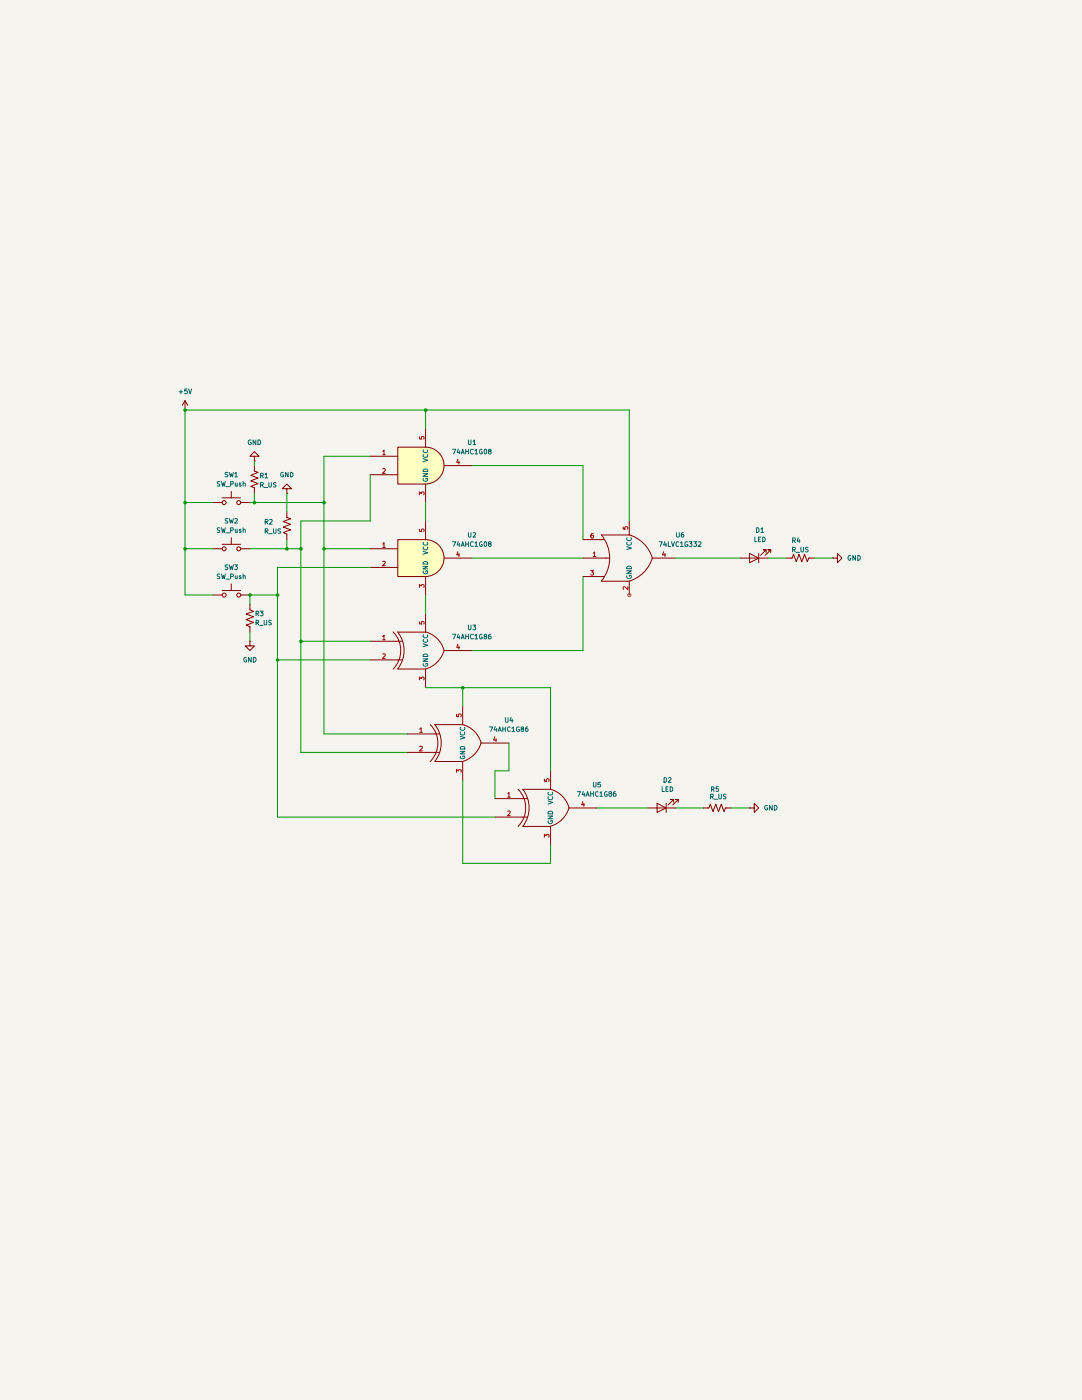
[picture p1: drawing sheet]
(kicad_sch
 (version 20231120)
 (generator "eeschema")
 (generator_version "8.0")
 (paper "A4")
 (lib_symbols
  (symbol "74xGxx:74AHC1G08" (exclude_from_sim no) (in_bom yes) (on_board yes)
   (property "Reference" "U" (at -2.54 3.81 0) (effects (font (size 1.27 1.27))))
   (property "Value" "74AHC1G08" (at 0 -3.81 0) (effects (font (size 1.27 1.27))))
   (property "Footprint" "" (at 0 0 0) (effects (font (size 1.27 1.27)) (hide yes)))
   (property "Datasheet" "http://www.ti.com/lit/sg/scyt129e/scyt129e.pdf" (at 0 0 0) (effects (font (size 1.27 1.27)) (hide yes)))
   (property "Description" "Single AND Gate, Low-Voltage CMOS" (at 0 0 0) (effects (font (size 1.27 1.27)) (hide yes)))
   (symbol "74AHC1G08_0_1"
    (arc (start 0 -5.08) (mid 5.0579 0) (end 0 5.08) (stroke (width 0.254) (type default)) (fill (type background)))
    (polyline (pts (xy 0 -5.08) (xy -7.62 -5.08) (xy -7.62 5.08) (xy 0 5.08)) (stroke (width 0.254) (type default)) (fill (type background))))
   (symbol "74AHC1G08_1_1"
    (pin input line (at -15.24 2.54 0) (length 7.62) (name "~" (effects (font (size 1.27 1.27)))) (number "1" (effects (font (size 1.27 1.27)))))
    (pin input line (at -15.24 -2.54 0) (length 7.62) (name "~" (effects (font (size 1.27 1.27)))) (number "2" (effects (font (size 1.27 1.27)))))
    (pin power_in line (at 0 -10.16 90) (length 5.08) (name "GND" (effects (font (size 1.27 1.27)))) (number "3" (effects (font (size 1.27 1.27)))))
    (pin output line (at 12.7 0 180) (length 7.62) (name "~" (effects (font (size 1.27 1.27)))) (number "4" (effects (font (size 1.27 1.27)))))
    (pin power_in line (at 0 10.16 270) (length 5.08) (name "VCC" (effects (font (size 1.27 1.27)))) (number "5" (effects (font (size 1.27 1.27)))))))
  (symbol "74xGxx:74AHC1G86" (exclude_from_sim no) (in_bom yes) (on_board yes)
   (property "Reference" "U" (at -2.54 3.81 0) (effects (font (size 1.27 1.27))))
   (property "Value" "74AHC1G86" (at 0 -3.81 0) (effects (font (size 1.27 1.27))))
   (property "Footprint" "" (at 0 0 0) (effects (font (size 1.27 1.27)) (hide yes)))
   (property "Datasheet" "http://www.ti.com/lit/sg/scyt129e/scyt129e.pdf" (at 0 0 0) (effects (font (size 1.27 1.27)) (hide yes)))
   (property "Description" "Single XOR Gate, Low-Voltage CMOS" (at 0 0 0) (effects (font (size 1.27 1.27)) (hide yes)))
   (symbol "74AHC1G86_0_1"
    (arc (start -8.89 -5.08) (mid -6.7858 0) (end -8.89 5.08) (stroke (width 0.254) (type default)) (fill (type none)))
    (arc (start -7.62 -5.08) (mid -5.838 0) (end -7.62 5.08) (stroke (width 0.254) (type default)) (fill (type none)))
    (arc (start 0 -5.08) (mid 3.1986 -3.2054) (end 5.08 0) (stroke (width 0.254) (type default)) (fill (type none)))
    (polyline (pts (xy -7.62 -2.54) (xy -6.35 -2.54)) (stroke (width 0.254) (type default)) (fill (type background)))
    (polyline (pts (xy -7.62 2.54) (xy -6.35 2.54)) (stroke (width 0.254) (type default)) (fill (type background)))
    (polyline (pts (xy 0 -5.08) (xy -7.62 -5.08)) (stroke (width 0.254) (type default)) (fill (type background)))
    (polyline (pts (xy 0 5.08) (xy -7.62 5.08)) (stroke (width 0.254) (type default)) (fill (type background)))
    (arc (start 5.08 0) (mid 3.2238 3.2304) (end 0 5.08) (stroke (width 0.254) (type default)) (fill (type none))))
   (symbol "74AHC1G86_1_1"
    (pin input line (at -15.24 2.54 0) (length 7.62) (name "~" (effects (font (size 1.27 1.27)))) (number "1" (effects (font (size 1.27 1.27)))))
    (pin input line (at -15.24 -2.54 0) (length 7.62) (name "~" (effects (font (size 1.27 1.27)))) (number "2" (effects (font (size 1.27 1.27)))))
    (pin power_in line (at 0 -10.16 90) (length 5.08) (name "GND" (effects (font (size 1.27 1.27)))) (number "3" (effects (font (size 1.27 1.27)))))
    (pin output line (at 12.7 0 180) (length 7.62) (name "~" (effects (font (size 1.27 1.27)))) (number "4" (effects (font (size 1.27 1.27)))))
    (pin power_in line (at 0 10.16 270) (length 5.08) (name "VCC" (effects (font (size 1.27 1.27)))) (number "5" (effects (font (size 1.27 1.27)))))))
  (symbol "74xGxx:74LVC1G332" (exclude_from_sim no) (in_bom yes) (on_board yes)
   (property "Reference" "U" (at -7.112 7.366 0) (effects (font (size 1.27 1.27))))
   (property "Value" "74LVC1G332" (at 6.096 -7.62 0) (effects (font (size 1.27 1.27))))
   (property "Footprint" "" (at 0 0 0) (effects (font (size 1.27 1.27)) (hide yes)))
   (property "Datasheet" "http://www.ti.com/lit/sg/scyt129e/scyt129e.pdf" (at 0 0 0) (effects (font (size 1.27 1.27)) (hide yes)))
   (property "Description" "Single OR 3-Input Gate, Low-Voltage CMOS" (at 0 0 0) (effects (font (size 1.27 1.27)) (hide yes)))
   (symbol "74LVC1G332_0_1"
    (arc (start -7.62 -6.35) (mid -5.321 0) (end -7.62 6.35) (stroke (width 0.254) (type default)) (fill (type none)))
    (arc (start 0 -6.35) (mid 3.9978 -3.9978) (end 6.35 0) (stroke (width 0.254) (type default)) (fill (type none)))
    (polyline (pts (xy -7.62 -5.08) (xy -6.858 -5.08)) (stroke (width 0) (type default)) (fill (type none)))
    (polyline (pts (xy -7.62 5.08) (xy -6.858 5.08)) (stroke (width 0) (type default)) (fill (type none)))
    (polyline (pts (xy -6.35 0) (xy -5.334 0)) (stroke (width 0) (type default)) (fill (type none)))
    (polyline (pts (xy 0 -6.35) (xy -7.62 -6.35)) (stroke (width 0.254) (type default)) (fill (type background)))
    (polyline (pts (xy 0 6.35) (xy -7.62 6.35)) (stroke (width 0.254) (type default)) (fill (type background)))
    (arc (start 6.35 0) (mid 3.9978 3.9978) (end 0 6.35) (stroke (width 0.254) (type default)) (fill (type none))))
   (symbol "74LVC1G332_1_1"
    (pin input line (at -12.7 0 0) (length 6.35) (name "~" (effects (font (size 1.27 1.27)))) (number "1" (effects (font (size 1.27 1.27)))))
    (pin power_in line (at 0 -10.16 90) (length 3.81) (name "GND" (effects (font (size 1.27 1.27)))) (number "2" (effects (font (size 1.27 1.27)))))
    (pin input line (at -12.7 -5.08 0) (length 5.08) (name "~" (effects (font (size 1.27 1.27)))) (number "3" (effects (font (size 1.27 1.27)))))
    (pin output line (at 12.7 0 180) (length 6.35) (name "~" (effects (font (size 1.27 1.27)))) (number "4" (effects (font (size 1.27 1.27)))))
    (pin power_in line (at 0 10.16 270) (length 3.81) (name "VCC" (effects (font (size 1.27 1.27)))) (number "5" (effects (font (size 1.27 1.27)))))
    (pin input line (at -12.7 5.08 0) (length 5.08) (name "~" (effects (font (size 1.27 1.27)))) (number "6" (effects (font (size 1.27 1.27)))))))
  (symbol "Device:LED"
   (pin_numbers hide)
   (pin_names
    (offset 1.016) hide) (exclude_from_sim no) (in_bom yes) (on_board yes)
   (property "Reference" "D" (at 0 2.54 0) (effects (font (size 1.27 1.27))))
   (property "Value" "LED" (at 0 -2.54 0) (effects (font (size 1.27 1.27))))
   (property "Footprint" "" (at 0 0 0) (effects (font (size 1.27 1.27)) (hide yes)))
   (property "Datasheet" "~" (at 0 0 0) (effects (font (size 1.27 1.27)) (hide yes)))
   (property "Description" "Light emitting diode" (at 0 0 0) (effects (font (size 1.27 1.27)) (hide yes)))
   (symbol "LED_0_1"
    (polyline (pts (xy -1.27 -1.27) (xy -1.27 1.27)) (stroke (width 0.254) (type default)) (fill (type none)))
    (polyline (pts (xy -1.27 0) (xy 1.27 0)) (stroke (width 0) (type default)) (fill (type none)))
    (polyline (pts (xy 1.27 -1.27) (xy 1.27 1.27) (xy -1.27 0) (xy 1.27 -1.27)) (stroke (width 0.254) (type default)) (fill (type none)))
    (polyline (pts (xy -3.048 -0.762) (xy -4.572 -2.286) (xy -3.81 -2.286) (xy -4.572 -2.286) (xy -4.572 -1.524)) (stroke (width 0) (type default)) (fill (type none)))
    (polyline (pts (xy -1.778 -0.762) (xy -3.302 -2.286) (xy -2.54 -2.286) (xy -3.302 -2.286) (xy -3.302 -1.524)) (stroke (width 0) (type default)) (fill (type none))))
   (symbol "LED_1_1"
    (pin passive line (at -3.81 0 0) (length 2.54) (name "K" (effects (font (size 1.27 1.27)))) (number "1" (effects (font (size 1.27 1.27)))))
    (pin passive line (at 3.81 0 180) (length 2.54) (name "A" (effects (font (size 1.27 1.27)))) (number "2" (effects (font (size 1.27 1.27)))))))
  (symbol "Device:R_US"
   (pin_numbers hide)
   (pin_names
    (offset 0)) (exclude_from_sim no) (in_bom yes) (on_board yes)
   (property "Reference" "R" (at 2.54 0 90) (effects (font (size 1.27 1.27))))
   (property "Value" "R_US" (at -2.54 0 90) (effects (font (size 1.27 1.27))))
   (property "Footprint" "" (at 1.016 -0.254 90) (effects (font (size 1.27 1.27)) (hide yes)))
   (property "Datasheet" "~" (at 0 0 0) (effects (font (size 1.27 1.27)) (hide yes)))
   (property "Description" "Resistor, US symbol" (at 0 0 0) (effects (font (size 1.27 1.27)) (hide yes)))
   (symbol "R_US_0_1"
    (polyline (pts (xy 0 -2.286) (xy 0 -2.54)) (stroke (width 0) (type default)) (fill (type none)))
    (polyline (pts (xy 0 2.286) (xy 0 2.54)) (stroke (width 0) (type default)) (fill (type none)))
    (polyline (pts (xy 0 -0.762) (xy 1.016 -1.143) (xy 0 -1.524) (xy -1.016 -1.905) (xy 0 -2.286)) (stroke (width 0) (type default)) (fill (type none)))
    (polyline (pts (xy 0 0.762) (xy 1.016 0.381) (xy 0 0) (xy -1.016 -0.381) (xy 0 -0.762)) (stroke (width 0) (type default)) (fill (type none)))
    (polyline (pts (xy 0 2.286) (xy 1.016 1.905) (xy 0 1.524) (xy -1.016 1.143) (xy 0 0.762)) (stroke (width 0) (type default)) (fill (type none))))
   (symbol "R_US_1_1"
    (pin passive line (at 0 3.81 270) (length 1.27) (name "~" (effects (font (size 1.27 1.27)))) (number "1" (effects (font (size 1.27 1.27)))))
    (pin passive line (at 0 -3.81 90) (length 1.27) (name "~" (effects (font (size 1.27 1.27)))) (number "2" (effects (font (size 1.27 1.27)))))))
  (symbol "Switch:SW_Push"
   (pin_numbers hide)
   (pin_names
    (offset 1.016) hide) (exclude_from_sim no) (in_bom yes) (on_board yes)
   (property "Reference" "SW" (at 1.27 2.54 0) (effects (font (size 1.27 1.27)) (justify left)))
   (property "Value" "SW_Push" (at 0 -1.524 0) (effects (font (size 1.27 1.27))))
   (property "Footprint" "" (at 0 5.08 0) (effects (font (size 1.27 1.27)) (hide yes)))
   (property "Datasheet" "~" (at 0 5.08 0) (effects (font (size 1.27 1.27)) (hide yes)))
   (property "Description" "Push button switch, generic, two pins" (at 0 0 0) (effects (font (size 1.27 1.27)) (hide yes)))
   (symbol "SW_Push_0_1"
    (circle (center -2.032 0) (radius 0.508) (stroke (width 0) (type default)) (fill (type none)))
    (polyline (pts (xy 0 1.27) (xy 0 3.048)) (stroke (width 0) (type default)) (fill (type none)))
    (polyline (pts (xy 2.54 1.27) (xy -2.54 1.27)) (stroke (width 0) (type default)) (fill (type none)))
    (circle (center 2.032 0) (radius 0.508) (stroke (width 0) (type default)) (fill (type none)))
    (pin passive line (at -5.08 0 0) (length 2.54) (name "1" (effects (font (size 1.27 1.27)))) (number "1" (effects (font (size 1.27 1.27)))))
    (pin passive line (at 5.08 0 180) (length 2.54) (name "2" (effects (font (size 1.27 1.27)))) (number "2" (effects (font (size 1.27 1.27)))))))
  (symbol "power:+5V"
   (power)
   (pin_numbers hide)
   (pin_names
    (offset 0) hide) (exclude_from_sim no) (in_bom yes) (on_board yes)
   (property "Reference" "#PWR" (at 0 -3.81 0) (effects (font (size 1.27 1.27)) (hide yes)))
   (property "Value" "+5V" (at 0 3.556 0) (effects (font (size 1.27 1.27))))
   (property "Footprint" "" (at 0 0 0) (effects (font (size 1.27 1.27)) (hide yes)))
   (property "Datasheet" "" (at 0 0 0) (effects (font (size 1.27 1.27)) (hide yes)))
   (property "Description" "Power symbol creates a global label with name \"+5V\"" (at 0 0 0) (effects (font (size 1.27 1.27)) (hide yes)))
   (symbol "+5V_0_1"
    (polyline (pts (xy -0.762 1.27) (xy 0 2.54)) (stroke (width 0) (type default)) (fill (type none)))
    (polyline (pts (xy 0 0) (xy 0 2.54)) (stroke (width 0) (type default)) (fill (type none)))
    (polyline (pts (xy 0 2.54) (xy 0.762 1.27)) (stroke (width 0) (type default)) (fill (type none))))
   (symbol "+5V_1_1"
    (pin power_in line (at 0 0 90) (length 0) (name "~" (effects (font (size 1.27 1.27)))) (number "1" (effects (font (size 1.27 1.27)))))))
  (symbol "power:GND"
   (power)
   (pin_numbers hide)
   (pin_names
    (offset 0) hide) (exclude_from_sim no) (in_bom yes) (on_board yes)
   (property "Reference" "#PWR" (at 0 -6.35 0) (effects (font (size 1.27 1.27)) (hide yes)))
   (property "Value" "GND" (at 0 -3.81 0) (effects (font (size 1.27 1.27))))
   (property "Footprint" "" (at 0 0 0) (effects (font (size 1.27 1.27)) (hide yes)))
   (property "Datasheet" "" (at 0 0 0) (effects (font (size 1.27 1.27)) (hide yes)))
   (property "Description" "Power symbol creates a global label with name \"GND\" , ground" (at 0 0 0) (effects (font (size 1.27 1.27)) (hide yes)))
   (symbol "GND_0_1"
    (polyline (pts (xy 0 0) (xy 0 -1.27) (xy 1.27 -1.27) (xy 0 -2.54) (xy -1.27 -1.27) (xy 0 -1.27)) (stroke (width 0) (type default)) (fill (type none))))
   (symbol "GND_1_1"
    (pin power_in line (at 0 0 270) (length 0) (name "~" (effects (font (size 1.27 1.27)))) (number "1" (effects (font (size 1.27 1.27))))))))
 (junction
  (at 116.84 25.4)
  (diameter 0)
  (color 0 0 0 0))
 (junction
  (at 88.9 50.8)
  (diameter 0)
  (color 0 0 0 0))
 (junction
  (at 50.8 50.8)
  (diameter 0)
  (color 0 0 0 0))
 (junction
  (at 127 101.6)
  (diameter 0)
  (color 0 0 0 0))
 (junction
  (at 78.74 63.5)
  (diameter 0)
  (color 0 0 0 0))
 (junction
  (at 76.2 93.98)
  (diameter 0)
  (color 0 0 0 0))
 (junction
  (at 82.55 63.5)
  (diameter 0)
  (color 0 0 0 0))
 (junction
  (at 50.8 63.5)
  (diameter 0)
  (color 0 0 0 0))
 (junction
  (at 69.85 50.8)
  (diameter 0)
  (color 0 0 0 0))
 (junction
  (at 76.2 76.2)
  (diameter 0)
  (color 0 0 0 0))
 (junction
  (at 88.9 63.5)
  (diameter 0)
  (color 0 0 0 0))
 (junction
  (at 50.8 25.4)
  (diameter 0)
  (color 0 0 0 0))
 (junction
  (at 82.55 88.9)
  (diameter 0)
  (color 0 0 0 0))
 (junction
  (at 68.58 76.2)
  (diameter 0)
  (color 0 0 0 0))
 (wire
  (pts (xy 135.89 124.46) (xy 135.89 132.08))
  (stroke (width 0) (type default)))
 (wire
  (pts (xy 151.13 101.6) (xy 127 101.6))
  (stroke (width 0) (type default)))
 (wire
  (pts (xy 82.55 55.88) (xy 101.6 55.88))
  (stroke (width 0) (type default)))
 (wire
  (pts (xy 151.13 124.46) (xy 151.13 101.6))
  (stroke (width 0) (type default)))
 (wire
  (pts (xy 69.85 48.26) (xy 69.85 50.8))
  (stroke (width 0) (type default)))
 (wire
  (pts (xy 116.84 30.48) (xy 116.84 25.4))
  (stroke (width 0) (type default)))
 (wire
  (pts (xy 58.42 76.2) (xy 50.8 76.2))
  (stroke (width 0) (type default)))
 (wire
  (pts (xy 101.6 38.1) (xy 88.9 38.1))
  (stroke (width 0) (type default)))
 (wire
  (pts (xy 82.55 55.88) (xy 82.55 63.5))
  (stroke (width 0) (type default)))
 (wire
  (pts (xy 50.8 50.8) (xy 50.8 63.5))
  (stroke (width 0) (type default)))
 (wire
  (pts (xy 88.9 63.5) (xy 101.6 63.5))
  (stroke (width 0) (type default)))
 (wire
  (pts (xy 163.83 134.62) (xy 177.8 134.62))
  (stroke (width 0) (type default)))
 (wire
  (pts (xy 127 149.86) (xy 127 127))
  (stroke (width 0) (type default)))
 (wire
  (pts (xy 160.02 40.64) (xy 160.02 60.96))
  (stroke (width 0) (type default)))
 (wire
  (pts (xy 116.84 25.4) (xy 172.72 25.4))
  (stroke (width 0) (type default)))
 (wire
  (pts (xy 111.76 114.3) (xy 88.9 114.3))
  (stroke (width 0) (type default)))
 (wire
  (pts (xy 50.8 63.5) (xy 58.42 63.5))
  (stroke (width 0) (type default)))
 (wire
  (pts (xy 116.84 101.6) (xy 127 101.6))
  (stroke (width 0) (type default)))
 (wire
  (pts (xy 82.55 119.38) (xy 82.55 88.9))
  (stroke (width 0) (type default)))
 (wire
  (pts (xy 135.89 137.16) (xy 76.2 137.16))
  (stroke (width 0) (type default)))
 (wire
  (pts (xy 69.85 39.37) (xy 69.85 40.64))
  (stroke (width 0) (type default)))
 (wire
  (pts (xy 200.66 134.62) (xy 205.74 134.62))
  (stroke (width 0) (type default)))
 (wire
  (pts (xy 76.2 137.16) (xy 76.2 93.98))
  (stroke (width 0) (type default)))
 (wire
  (pts (xy 101.6 43.18) (xy 101.6 55.88))
  (stroke (width 0) (type default)))
 (wire
  (pts (xy 50.8 76.2) (xy 50.8 63.5))
  (stroke (width 0) (type default)))
 (wire
  (pts (xy 111.76 119.38) (xy 82.55 119.38))
  (stroke (width 0) (type default)))
 (wire
  (pts (xy 50.8 25.4) (xy 116.84 25.4))
  (stroke (width 0) (type default)))
 (wire
  (pts (xy 68.58 50.8) (xy 69.85 50.8))
  (stroke (width 0) (type default)))
 (wire
  (pts (xy 151.13 144.78) (xy 151.13 149.86))
  (stroke (width 0) (type default)))
 (wire
  (pts (xy 139.7 116.84) (xy 139.7 124.46))
  (stroke (width 0) (type default)))
 (wire
  (pts (xy 127 101.6) (xy 127 106.68))
  (stroke (width 0) (type default)))
 (wire
  (pts (xy 78.74 60.96) (xy 78.74 63.5))
  (stroke (width 0) (type default)))
 (wire
  (pts (xy 68.58 63.5) (xy 78.74 63.5))
  (stroke (width 0) (type default)))
 (wire
  (pts (xy 116.84 76.2) (xy 116.84 81.28))
  (stroke (width 0) (type default)))
 (wire
  (pts (xy 69.85 50.8) (xy 88.9 50.8))
  (stroke (width 0) (type default)))
 (wire
  (pts (xy 68.58 88.9) (xy 68.58 86.36))
  (stroke (width 0) (type default)))
 (wire
  (pts (xy 88.9 38.1) (xy 88.9 50.8))
  (stroke (width 0) (type default)))
 (wire
  (pts (xy 78.74 63.5) (xy 82.55 63.5))
  (stroke (width 0) (type default)))
 (wire
  (pts (xy 50.8 25.4) (xy 50.8 50.8))
  (stroke (width 0) (type default)))
 (wire
  (pts (xy 172.72 55.88) (xy 172.72 25.4))
  (stroke (width 0) (type default)))
 (wire
  (pts (xy 129.54 66.04) (xy 160.02 66.04))
  (stroke (width 0) (type default)))
 (wire
  (pts (xy 129.54 91.44) (xy 160.02 91.44))
  (stroke (width 0) (type default)))
 (wire
  (pts (xy 101.6 93.98) (xy 76.2 93.98))
  (stroke (width 0) (type default)))
 (wire
  (pts (xy 116.84 50.8) (xy 116.84 55.88))
  (stroke (width 0) (type default)))
 (wire
  (pts (xy 88.9 114.3) (xy 88.9 63.5))
  (stroke (width 0) (type default)))
 (wire
  (pts (xy 160.02 91.44) (xy 160.02 71.12))
  (stroke (width 0) (type default)))
 (wire
  (pts (xy 151.13 149.86) (xy 127 149.86))
  (stroke (width 0) (type default)))
 (wire
  (pts (xy 139.7 124.46) (xy 135.89 124.46))
  (stroke (width 0) (type default)))
 (wire
  (pts (xy 76.2 68.58) (xy 76.2 76.2))
  (stroke (width 0) (type default)))
 (wire
  (pts (xy 129.54 40.64) (xy 160.02 40.64))
  (stroke (width 0) (type default)))
 (wire
  (pts (xy 68.58 76.2) (xy 76.2 76.2))
  (stroke (width 0) (type default)))
 (wire
  (pts (xy 50.8 50.8) (xy 58.42 50.8))
  (stroke (width 0) (type default)))
 (wire
  (pts (xy 185.42 66.04) (xy 203.2 66.04))
  (stroke (width 0) (type default)))
 (wire
  (pts (xy 88.9 63.5) (xy 88.9 50.8))
  (stroke (width 0) (type default)))
 (wire
  (pts (xy 101.6 68.58) (xy 76.2 68.58))
  (stroke (width 0) (type default)))
 (wire
  (pts (xy 210.82 66.04) (xy 215.9 66.04))
  (stroke (width 0) (type default)))
 (wire
  (pts (xy 185.42 134.62) (xy 193.04 134.62))
  (stroke (width 0) (type default)))
 (wire
  (pts (xy 78.74 48.26) (xy 78.74 53.34))
  (stroke (width 0) (type default)))
 (wire
  (pts (xy 223.52 66.04) (xy 228.6 66.04))
  (stroke (width 0) (type default)))
 (wire
  (pts (xy 76.2 93.98) (xy 76.2 76.2))
  (stroke (width 0) (type default)))
 (wire
  (pts (xy 82.55 88.9) (xy 82.55 63.5))
  (stroke (width 0) (type default)))
 (wire
  (pts (xy 82.55 88.9) (xy 101.6 88.9))
  (stroke (width 0) (type default)))
 (wire
  (pts (xy 68.58 76.2) (xy 68.58 78.74))
  (stroke (width 0) (type default)))
 (symbol
  (lib_id "power:GND")
  (at 78.74 48.26 180)
  (unit 1)
  (exclude_from_sim no)
  (in_bom yes)
  (on_board yes)
  (dnp no)
  (fields_autoplaced yes)
  (property "Reference" "#PWR03" (at 78.74 41.91 0) (effects (font (size 1.27 1.27)) (hide yes)))
  (property "Value" "GND" (at 78.74 43.18 0) (effects (font (size 1.27 1.27))))
  (property "Footprint" "" (at 78.74 48.26 0) (effects (font (size 1.27 1.27)) (hide yes)))
  (property "Datasheet" "" (at 78.74 48.26 0) (effects (font (size 1.27 1.27)) (hide yes)))
  (property "Description" "Power symbol creates a global label with name \"GND\" , ground" (at 78.74 48.26 0) (effects (font (size 1.27 1.27)) (hide yes)))
  (pin "1"))
 (symbol
  (lib_id "Switch:SW_Push")
  (at 63.5 76.2 0)
  (unit 1)
  (exclude_from_sim no)
  (in_bom yes)
  (on_board yes)
  (dnp no)
  (fields_autoplaced yes)
  (property "Reference" "SW3" (at 63.5 68.58 0) (effects (font (size 1.27 1.27))))
  (property "Value" "SW_Push" (at 63.5 71.12 0) (effects (font (size 1.27 1.27))))
  (property "Footprint" "" (at 63.5 71.12 0) (effects (font (size 1.27 1.27)) (hide yes)))
  (property "Datasheet" "~" (at 63.5 71.12 0) (effects (font (size 1.27 1.27)) (hide yes)))
  (property "Description" "Push button switch, generic, two pins" (at 63.5 76.2 0) (effects (font (size 1.27 1.27)) (hide yes)))
  (pin "1")
  (pin "2"))
 (symbol
  (lib_id "Device:R_US")
  (at 78.74 57.15 0)
  (unit 1)
  (exclude_from_sim no)
  (in_bom yes)
  (on_board yes)
  (dnp no)
  (property "Reference" "R2" (at 72.39 56.134 0) (effects (font (size 1.27 1.27)) (justify left)))
  (property "Value" "R_US" (at 72.39 58.674 0) (effects (font (size 1.27 1.27)) (justify left)))
  (property "Footprint" "" (at 79.756 57.404 90) (effects (font (size 1.27 1.27)) (hide yes)))
  (property "Datasheet" "~" (at 78.74 57.15 0) (effects (font (size 1.27 1.27)) (hide yes)))
  (property "Description" "Resistor, US symbol" (at 78.74 57.15 0) (effects (font (size 1.27 1.27)) (hide yes)))
  (pin "2")
  (pin "1"))
 (symbol
  (lib_id "Device:LED")
  (at 207.01 66.04 180)
  (unit 1)
  (exclude_from_sim no)
  (in_bom yes)
  (on_board yes)
  (dnp no)
  (fields_autoplaced yes)
  (property "Reference" "D1" (at 208.5975 58.42 0) (effects (font (size 1.27 1.27))))
  (property "Value" "LED" (at 208.5975 60.96 0) (effects (font (size 1.27 1.27))))
  (property "Footprint" "" (at 207.01 66.04 0) (effects (font (size 1.27 1.27)) (hide yes)))
  (property "Datasheet" "~" (at 207.01 66.04 0) (effects (font (size 1.27 1.27)) (hide yes)))
  (property "Description" "Light emitting diode" (at 207.01 66.04 0) (effects (font (size 1.27 1.27)) (hide yes)))
  (pin "1")
  (pin "2"))
 (symbol
  (lib_id "power:GND")
  (at 205.74 134.62 90)
  (unit 1)
  (exclude_from_sim no)
  (in_bom yes)
  (on_board yes)
  (dnp no)
  (fields_autoplaced yes)
  (property "Reference" "#PWR06" (at 212.09 134.62 0) (effects (font (size 1.27 1.27)) (hide yes)))
  (property "Value" "GND" (at 209.55 134.6199 90) (effects (font (size 1.27 1.27)) (justify right)))
  (property "Footprint" "" (at 205.74 134.62 0) (effects (font (size 1.27 1.27)) (hide yes)))
  (property "Datasheet" "" (at 205.74 134.62 0) (effects (font (size 1.27 1.27)) (hide yes)))
  (property "Description" "Power symbol creates a global label with name \"GND\" , ground" (at 205.74 134.62 0) (effects (font (size 1.27 1.27)) (hide yes)))
  (pin "1"))
 (symbol
  (lib_id "74xGxx:74AHC1G08")
  (at 116.84 66.04 0)
  (unit 1)
  (exclude_from_sim no)
  (in_bom yes)
  (on_board yes)
  (dnp no)
  (fields_autoplaced yes)
  (property "Reference" "U2" (at 129.54 59.7214 0) (effects (font (size 1.27 1.27))))
  (property "Value" "74AHC1G08" (at 129.54 62.2614 0) (effects (font (size 1.27 1.27))))
  (property "Footprint" "" (at 116.84 66.04 0) (effects (font (size 1.27 1.27)) (hide yes)))
  (property "Datasheet" "http://www.ti.com/lit/sg/scyt129e/scyt129e.pdf" (at 116.84 66.04 0) (effects (font (size 1.27 1.27)) (hide yes)))
  (property "Description" "Single AND Gate, Low-Voltage CMOS" (at 116.84 66.04 0) (effects (font (size 1.27 1.27)) (hide yes)))
  (pin "2")
  (pin "5")
  (pin "4")
  (pin "1")
  (pin "3"))
 (symbol
  (lib_id "74xGxx:74AHC1G08")
  (at 116.84 40.64 0)
  (unit 1)
  (exclude_from_sim no)
  (in_bom yes)
  (on_board yes)
  (dnp no)
  (fields_autoplaced yes)
  (property "Reference" "U1" (at 129.54 34.3214 0) (effects (font (size 1.27 1.27))))
  (property "Value" "74AHC1G08" (at 129.54 36.8614 0) (effects (font (size 1.27 1.27))))
  (property "Footprint" "" (at 116.84 40.64 0) (effects (font (size 1.27 1.27)) (hide yes)))
  (property "Datasheet" "http://www.ti.com/lit/sg/scyt129e/scyt129e.pdf" (at 116.84 40.64 0) (effects (font (size 1.27 1.27)) (hide yes)))
  (property "Description" "Single AND Gate, Low-Voltage CMOS" (at 116.84 40.64 0) (effects (font (size 1.27 1.27)) (hide yes)))
  (pin "2")
  (pin "5")
  (pin "4")
  (pin "1")
  (pin "3"))
 (symbol
  (lib_id "74xGxx:74AHC1G86")
  (at 116.84 91.44 0)
  (unit 1)
  (exclude_from_sim no)
  (in_bom yes)
  (on_board yes)
  (dnp no)
  (fields_autoplaced yes)
  (property "Reference" "U3" (at 129.54 85.1214 0) (effects (font (size 1.27 1.27))))
  (property "Value" "74AHC1G86" (at 129.54 87.6614 0) (effects (font (size 1.27 1.27))))
  (property "Footprint" "" (at 116.84 91.44 0) (effects (font (size 1.27 1.27)) (hide yes)))
  (property "Datasheet" "http://www.ti.com/lit/sg/scyt129e/scyt129e.pdf" (at 116.84 91.44 0) (effects (font (size 1.27 1.27)) (hide yes)))
  (property "Description" "Single XOR Gate, Low-Voltage CMOS" (at 116.84 91.44 0) (effects (font (size 1.27 1.27)) (hide yes)))
  (pin "5")
  (pin "2")
  (pin "1")
  (pin "4")
  (pin "3"))
 (symbol
  (lib_id "Device:R_US")
  (at 196.85 134.62 90)
  (unit 1)
  (exclude_from_sim no)
  (in_bom yes)
  (on_board yes)
  (dnp no)
  (property "Reference" "R5" (at 197.612 129.54 90) (effects (font (size 1.27 1.27)) (justify left)))
  (property "Value" "R_US" (at 199.644 131.572 90) (effects (font (size 1.27 1.27)) (justify left)))
  (property "Footprint" "" (at 197.104 133.604 90) (effects (font (size 1.27 1.27)) (hide yes)))
  (property "Datasheet" "~" (at 196.85 134.62 0) (effects (font (size 1.27 1.27)) (hide yes)))
  (property "Description" "Resistor, US symbol" (at 196.85 134.62 0) (effects (font (size 1.27 1.27)) (hide yes)))
  (pin "2")
  (pin "1"))
 (symbol
  (lib_id "Device:LED")
  (at 181.61 134.62 180)
  (unit 1)
  (exclude_from_sim no)
  (in_bom yes)
  (on_board yes)
  (dnp no)
  (fields_autoplaced yes)
  (property "Reference" "D2" (at 183.1975 127 0) (effects (font (size 1.27 1.27))))
  (property "Value" "LED" (at 183.1975 129.54 0) (effects (font (size 1.27 1.27))))
  (property "Footprint" "" (at 181.61 134.62 0) (effects (font (size 1.27 1.27)) (hide yes)))
  (property "Datasheet" "~" (at 181.61 134.62 0) (effects (font (size 1.27 1.27)) (hide yes)))
  (property "Description" "Light emitting diode" (at 181.61 134.62 0) (effects (font (size 1.27 1.27)) (hide yes)))
  (pin "2")
  (pin "1"))
 (symbol
  (lib_id "Switch:SW_Push")
  (at 63.5 63.5 0)
  (unit 1)
  (exclude_from_sim no)
  (in_bom yes)
  (on_board yes)
  (dnp no)
  (fields_autoplaced yes)
  (property "Reference" "SW2" (at 63.5 55.88 0) (effects (font (size 1.27 1.27))))
  (property "Value" "SW_Push" (at 63.5 58.42 0) (effects (font (size 1.27 1.27))))
  (property "Footprint" "" (at 63.5 58.42 0) (effects (font (size 1.27 1.27)) (hide yes)))
  (property "Datasheet" "~" (at 63.5 58.42 0) (effects (font (size 1.27 1.27)) (hide yes)))
  (property "Description" "Push button switch, generic, two pins" (at 63.5 63.5 0) (effects (font (size 1.27 1.27)) (hide yes)))
  (pin "1")
  (pin "2"))
 (symbol
  (lib_id "power:+5V")
  (at 50.8 25.4 0)
  (unit 1)
  (exclude_from_sim no)
  (in_bom yes)
  (on_board yes)
  (dnp no)
  (fields_autoplaced yes)
  (property "Reference" "#PWR01" (at 50.8 29.21 0) (effects (font (size 1.27 1.27)) (hide yes)))
  (property "Value" "+5V" (at 50.8 20.32 0) (effects (font (size 1.27 1.27))))
  (property "Footprint" "" (at 50.8 25.4 0) (effects (font (size 1.27 1.27)) (hide yes)))
  (property "Datasheet" "" (at 50.8 25.4 0) (effects (font (size 1.27 1.27)) (hide yes)))
  (property "Description" "Power symbol creates a global label with name \"+5V\"" (at 50.8 25.4 0) (effects (font (size 1.27 1.27)) (hide yes)))
  (pin "1"))
 (symbol
  (lib_id "power:GND")
  (at 228.6 66.04 90)
  (unit 1)
  (exclude_from_sim no)
  (in_bom yes)
  (on_board yes)
  (dnp no)
  (fields_autoplaced yes)
  (property "Reference" "#PWR05" (at 234.95 66.04 0) (effects (font (size 1.27 1.27)) (hide yes)))
  (property "Value" "GND" (at 232.41 66.0399 90) (effects (font (size 1.27 1.27)) (justify right)))
  (property "Footprint" "" (at 228.6 66.04 0) (effects (font (size 1.27 1.27)) (hide yes)))
  (property "Datasheet" "" (at 228.6 66.04 0) (effects (font (size 1.27 1.27)) (hide yes)))
  (property "Description" "Power symbol creates a global label with name \"GND\" , ground" (at 228.6 66.04 0) (effects (font (size 1.27 1.27)) (hide yes)))
  (pin "1"))
 (symbol
  (lib_id "74xGxx:74LVC1G332")
  (at 172.72 66.04 0)
  (unit 1)
  (exclude_from_sim no)
  (in_bom yes)
  (on_board yes)
  (dnp no)
  (fields_autoplaced yes)
  (property "Reference" "U6" (at 186.69 59.7214 0) (effects (font (size 1.27 1.27))))
  (property "Value" "74LVC1G332" (at 186.69 62.2614 0) (effects (font (size 1.27 1.27))))
  (property "Footprint" "" (at 172.72 66.04 0) (effects (font (size 1.27 1.27)) (hide yes)))
  (property "Datasheet" "http://www.ti.com/lit/sg/scyt129e/scyt129e.pdf" (at 172.72 66.04 0) (effects (font (size 1.27 1.27)) (hide yes)))
  (property "Description" "Single OR 3-Input Gate, Low-Voltage CMOS" (at 172.72 66.04 0) (effects (font (size 1.27 1.27)) (hide yes)))
  (pin "3")
  (pin "5")
  (pin "2")
  (pin "6")
  (pin "1")
  (pin "4"))
 (symbol
  (lib_id "Switch:SW_Push")
  (at 63.5 50.8 0)
  (unit 1)
  (exclude_from_sim no)
  (in_bom yes)
  (on_board yes)
  (dnp no)
  (fields_autoplaced yes)
  (property "Reference" "SW1" (at 63.5 43.18 0) (effects (font (size 1.27 1.27))))
  (property "Value" "SW_Push" (at 63.5 45.72 0) (effects (font (size 1.27 1.27))))
  (property "Footprint" "" (at 63.5 45.72 0) (effects (font (size 1.27 1.27)) (hide yes)))
  (property "Datasheet" "~" (at 63.5 45.72 0) (effects (font (size 1.27 1.27)) (hide yes)))
  (property "Description" "Push button switch, generic, two pins" (at 63.5 50.8 0) (effects (font (size 1.27 1.27)) (hide yes)))
  (pin "1")
  (pin "2"))
 (symbol
  (lib_id "74xGxx:74AHC1G86")
  (at 151.13 134.62 0)
  (unit 1)
  (exclude_from_sim no)
  (in_bom yes)
  (on_board yes)
  (dnp no)
  (fields_autoplaced yes)
  (property "Reference" "U5" (at 163.83 128.3014 0) (effects (font (size 1.27 1.27))))
  (property "Value" "74AHC1G86" (at 163.83 130.8414 0) (effects (font (size 1.27 1.27))))
  (property "Footprint" "" (at 151.13 134.62 0) (effects (font (size 1.27 1.27)) (hide yes)))
  (property "Datasheet" "http://www.ti.com/lit/sg/scyt129e/scyt129e.pdf" (at 151.13 134.62 0) (effects (font (size 1.27 1.27)) (hide yes)))
  (property "Description" "Single XOR Gate, Low-Voltage CMOS" (at 151.13 134.62 0) (effects (font (size 1.27 1.27)) (hide yes)))
  (pin "5")
  (pin "2")
  (pin "1")
  (pin "4")
  (pin "3"))
 (symbol
  (lib_id "power:GND")
  (at 69.85 39.37 180)
  (unit 1)
  (exclude_from_sim no)
  (in_bom yes)
  (on_board yes)
  (dnp no)
  (fields_autoplaced yes)
  (property "Reference" "#PWR02" (at 69.85 33.02 0) (effects (font (size 1.27 1.27)) (hide yes)))
  (property "Value" "GND" (at 69.85 34.29 0) (effects (font (size 1.27 1.27))))
  (property "Footprint" "" (at 69.85 39.37 0) (effects (font (size 1.27 1.27)) (hide yes)))
  (property "Datasheet" "" (at 69.85 39.37 0) (effects (font (size 1.27 1.27)) (hide yes)))
  (property "Description" "Power symbol creates a global label with name \"GND\" , ground" (at 69.85 39.37 0) (effects (font (size 1.27 1.27)) (hide yes)))
  (pin "1"))
 (symbol
  (lib_id "74xGxx:74AHC1G86")
  (at 127 116.84 0)
  (unit 1)
  (exclude_from_sim no)
  (in_bom yes)
  (on_board yes)
  (dnp no)
  (fields_autoplaced yes)
  (property "Reference" "U4" (at 139.7 110.5214 0) (effects (font (size 1.27 1.27))))
  (property "Value" "74AHC1G86" (at 139.7 113.0614 0) (effects (font (size 1.27 1.27))))
  (property "Footprint" "" (at 127 116.84 0) (effects (font (size 1.27 1.27)) (hide yes)))
  (property "Datasheet" "http://www.ti.com/lit/sg/scyt129e/scyt129e.pdf" (at 127 116.84 0) (effects (font (size 1.27 1.27)) (hide yes)))
  (property "Description" "Single XOR Gate, Low-Voltage CMOS" (at 127 116.84 0) (effects (font (size 1.27 1.27)) (hide yes)))
  (pin "5")
  (pin "2")
  (pin "1")
  (pin "4")
  (pin "3"))
 (symbol
  (lib_id "power:GND")
  (at 68.58 88.9 0)
  (unit 1)
  (exclude_from_sim no)
  (in_bom yes)
  (on_board yes)
  (dnp no)
  (fields_autoplaced yes)
  (property "Reference" "#PWR04" (at 68.58 95.25 0) (effects (font (size 1.27 1.27)) (hide yes)))
  (property "Value" "GND" (at 68.58 93.98 0) (effects (font (size 1.27 1.27))))
  (property "Footprint" "" (at 68.58 88.9 0) (effects (font (size 1.27 1.27)) (hide yes)))
  (property "Datasheet" "" (at 68.58 88.9 0) (effects (font (size 1.27 1.27)) (hide yes)))
  (property "Description" "Power symbol creates a global label with name \"GND\" , ground" (at 68.58 88.9 0) (effects (font (size 1.27 1.27)) (hide yes)))
  (pin "1"))
 (symbol
  (lib_id "Device:R_US")
  (at 219.71 66.04 270)
  (unit 1)
  (exclude_from_sim no)
  (in_bom yes)
  (on_board yes)
  (dnp no)
  (property "Reference" "R4" (at 217.17 61.214 90) (effects (font (size 1.27 1.27)) (justify left)))
  (property "Value" "R_US" (at 217.17 63.754 90) (effects (font (size 1.27 1.27)) (justify left)))
  (property "Footprint" "" (at 219.456 67.056 90) (effects (font (size 1.27 1.27)) (hide yes)))
  (property "Datasheet" "~" (at 219.71 66.04 0) (effects (font (size 1.27 1.27)) (hide yes)))
  (property "Description" "Resistor, US symbol" (at 219.71 66.04 0) (effects (font (size 1.27 1.27)) (hide yes)))
  (pin "2")
  (pin "1"))
 (symbol
  (lib_id "Device:R_US")
  (at 69.85 44.45 0)
  (unit 1)
  (exclude_from_sim no)
  (in_bom yes)
  (on_board yes)
  (dnp no)
  (property "Reference" "R1" (at 71.12 43.434 0) (effects (font (size 1.27 1.27)) (justify left)))
  (property "Value" "R_US" (at 71.12 45.974 0) (effects (font (size 1.27 1.27)) (justify left)))
  (property "Footprint" "" (at 70.866 44.704 90) (effects (font (size 1.27 1.27)) (hide yes)))
  (property "Datasheet" "~" (at 69.85 44.45 0) (effects (font (size 1.27 1.27)) (hide yes)))
  (property "Description" "Resistor, US symbol" (at 69.85 44.45 0) (effects (font (size 1.27 1.27)) (hide yes)))
  (pin "2")
  (pin "1"))
 (symbol
  (lib_id "Device:R_US")
  (at 68.58 82.55 0)
  (unit 1)
  (exclude_from_sim no)
  (in_bom yes)
  (on_board yes)
  (dnp no)
  (property "Reference" "R3" (at 69.85 81.28 0) (effects (font (size 1.27 1.27)) (justify left)))
  (property "Value" "R_US" (at 69.85 83.82 0) (effects (font (size 1.27 1.27)) (justify left)))
  (property "Footprint" "" (at 69.596 82.804 90) (effects (font (size 1.27 1.27)) (hide yes)))
  (property "Datasheet" "~" (at 68.58 82.55 0) (effects (font (size 1.27 1.27)) (hide yes)))
  (property "Description" "Resistor, US symbol" (at 68.58 82.55 0) (effects (font (size 1.27 1.27)) (hide yes)))
  (pin "2")
  (pin "1"))
 (sheet_instances
  (path ""
   (page "1"))))
